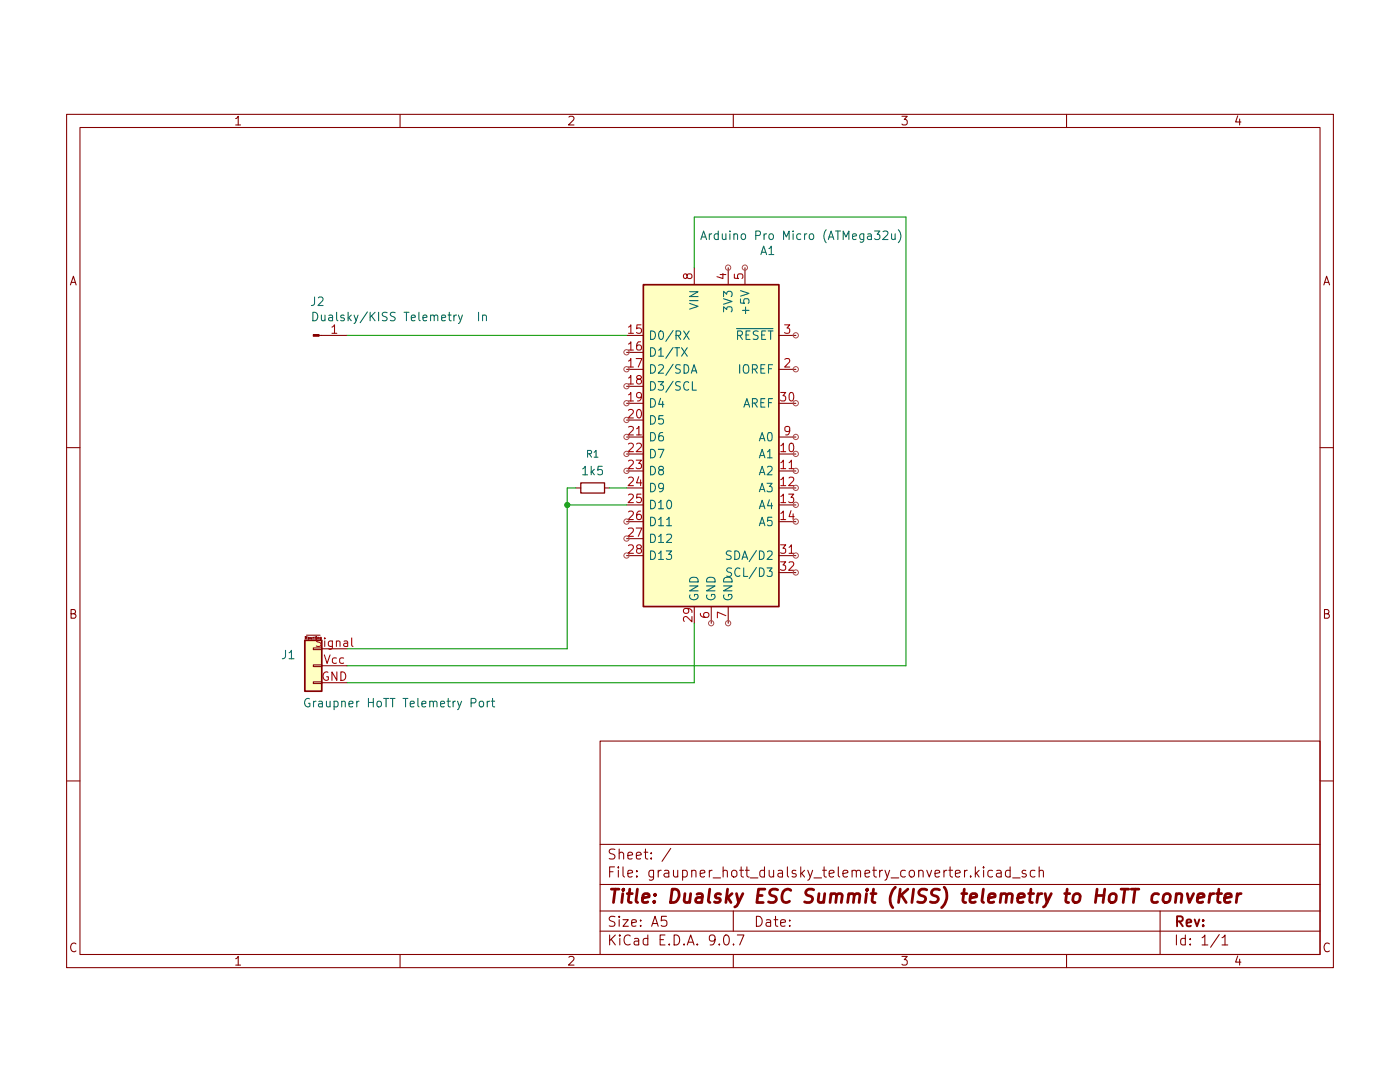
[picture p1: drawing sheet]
(kicad_sch
 (version 20250114)
 (generator "eeschema")
 (generator_version "9.0")
 (paper "A5")
 (title_block
  (title "Dualsky ESC Summit (KISS) telemetry to HoTT converter"))
 (lib_symbols
  (symbol "Connector:Conn_01x01_Pin"
   (pin_names
    (offset 1.016) (hide yes)) (exclude_from_sim no) (in_bom yes) (on_board yes)
   (property "Reference" "J" (at 0 2.54 0) (effects (font (size 1.27 1.27))))
   (property "Value" "Conn_01x01_Pin" (at 0 -2.54 0) (effects (font (size 1.27 1.27))))
   (property "Footprint" "" (at 0 0 0) (effects (font (size 1.27 1.27)) (hide yes)))
   (property "Datasheet" "~" (at 0 0 0) (effects (font (size 1.27 1.27)) (hide yes)))
   (property "Description" "Generic connector, single row, 01x01, script generated" (at 0 0 0) (effects (font (size 1.27 1.27)) (hide yes)))
   (property "ki_locked" "" (at 0 0 0) (effects (font (size 1.27 1.27))))
   (symbol "Conn_01x01_Pin_1_1"
    (rectangle (start 0.8636 0.127) (end 0 -0.127) (stroke (width 0.1524) (type default)) (fill (type outline)))
    (polyline (pts (xy 1.27 0) (xy 0.8636 0)) (stroke (width 0.1524) (type default)) (fill (type none)))
    (pin passive line (at 5.08 0 180) (length 3.81) (name "Pin_1" (effects (font (size 1.27 1.27)))) (number "1" (effects (font (size 1.27 1.27))))))
   (embedded_fonts no))
  (symbol "Connector_Generic_MountingPin:Conn_01x03_MountingPin"
   (pin_names
    (offset 1.016) (hide yes)) (exclude_from_sim no) (in_bom yes) (on_board yes)
   (property "Reference" "J1" (at 2.54 -1.6257 0) (effects (font (size 1.27 1.27)) (justify left)))
   (property "Value" "Graupner HoTT Telemetry Port" (at -27.432 5.588 0) (effects (font (size 1.27 1.27)) (justify left)))
   (property "Footprint" "" (at 0 0 0) (effects (font (size 1.27 1.27)) (hide yes)))
   (property "Datasheet" "~" (at 0 0 0) (effects (font (size 1.27 1.27)) (hide yes)))
   (property "Description" "Generic connectable mounting pin connector, single row, 01x03, script generated (kicad-library-utils/schlib/autogen/connector/)" (at 0 0 0) (effects (font (size 1.27 1.27)) (hide yes)))
   (symbol "Conn_01x03_MountingPin_1_1"
    (rectangle (start -1.27 3.81) (end 1.27 -3.81) (stroke (width 0.254) (type default)) (fill (type background)))
    (rectangle (start -1.27 2.667) (end 0 2.413) (stroke (width 0.1524) (type default)) (fill (type none)))
    (rectangle (start -1.27 0.127) (end 0 -0.127) (stroke (width 0.1524) (type default)) (fill (type none)))
    (rectangle (start -1.27 -2.413) (end 0 -2.667) (stroke (width 0.1524) (type default)) (fill (type none)))
    (polyline (pts (xy -1.016 -4.572) (xy 1.016 -4.572)) (stroke (width 0.1524) (type default)) (fill (type none)))
    (text "Mounting" (at 0 -4.191 0) (effects (font (size 0.381 0.381))))
    (pin passive line (at -5.08 2.54 0) (length 3.81) (name "Pin_1" (effects (font (size 1.27 1.27)))) (number "GND" (effects (font (size 1.27 1.27)))))
    (pin passive line (at -5.08 0 0) (length 3.81) (name "Pin_2" (effects (font (size 1.27 1.27)))) (number "Vcc" (effects (font (size 1.27 1.27)))))
    (pin passive line (at -5.08 -2.54 0) (length 3.81) (name "Pin_3" (effects (font (size 1.27 1.27)))) (number "Signal" (effects (font (size 1.27 1.27))))))
   (embedded_fonts no))
  (symbol "Device:R_Small"
   (pin_numbers (hide yes))
   (pin_names
    (offset 0.254) (hide yes)) (exclude_from_sim no) (in_bom yes) (on_board yes)
   (property "Reference" "R" (at 0 0 90) (effects (font (size 1.016 1.016))))
   (property "Value" "R_Small" (at 1.778 0 90) (effects (font (size 1.27 1.27))))
   (property "Footprint" "" (at 0 0 0) (effects (font (size 1.27 1.27)) (hide yes)))
   (property "Datasheet" "~" (at 0 0 0) (effects (font (size 1.27 1.27)) (hide yes)))
   (property "Description" "Resistor, small symbol" (at 0 0 0) (effects (font (size 1.27 1.27)) (hide yes)))
   (symbol "R_Small_0_1"
    (rectangle (start -0.762 1.778) (end 0.762 -1.778) (stroke (width 0.2032) (type default)) (fill (type none))))
   (symbol "R_Small_1_1"
    (pin passive line (at 0 2.54 270) (length 0.762) (name "~" (effects (font (size 1.27 1.27)))) (number "1" (effects (font (size 1.27 1.27)))))
    (pin passive line (at 0 -2.54 90) (length 0.762) (name "~" (effects (font (size 1.27 1.27)))) (number "2" (effects (font (size 1.27 1.27))))))
   (embedded_fonts no))
  (symbol "MCU_Module:Arduino_Leonardo" (exclude_from_sim no) (in_bom yes) (on_board yes)
   (property "Reference" "A" (at -10.16 23.495 0) (effects (font (size 1.27 1.27)) (justify left bottom)))
   (property "Value" "Arduino_Leonardo" (at 5.08 -26.67 0) (effects (font (size 1.27 1.27)) (justify left top)))
   (property "Footprint" "Module:Arduino_UNO_R3" (at 0 0 0) (effects (font (size 1.27 1.27)
    (italic yes)) (hide yes)))
   (property "Datasheet" "https://www.arduino.cc/en/Main/ArduinoBoardLeonardo" (at 0 0 0) (effects (font (size 1.27 1.27)) (hide yes)))
   (property "Description" "Arduino LEONARDO Microcontroller Module" (at 0 0 0) (effects (font (size 1.27 1.27)) (hide yes)))
   (symbol "Arduino_Leonardo_0_1"
    (rectangle (start -10.16 22.86) (end 10.16 -25.4) (stroke (width 0.254) (type default)) (fill (type background))))
   (symbol "Arduino_Leonardo_1_1"
    (pin bidirectional line (at -12.7 15.24 0) (length 2.54) (name "D0/RX" (effects (font (size 1.27 1.27)))) (number "15" (effects (font (size 1.27 1.27)))))
    (pin bidirectional line (at -12.7 12.7 0) (length 2.54) (name "D1/TX" (effects (font (size 1.27 1.27)))) (number "16" (effects (font (size 1.27 1.27)))))
    (pin bidirectional line (at -12.7 10.16 0) (length 2.54) (name "D2/SDA" (effects (font (size 1.27 1.27)))) (number "17" (effects (font (size 1.27 1.27)))))
    (pin bidirectional line (at -12.7 7.62 0) (length 2.54) (name "D3/SCL" (effects (font (size 1.27 1.27)))) (number "18" (effects (font (size 1.27 1.27)))))
    (pin bidirectional line (at -12.7 5.08 0) (length 2.54) (name "D4" (effects (font (size 1.27 1.27)))) (number "19" (effects (font (size 1.27 1.27)))))
    (pin bidirectional line (at -12.7 2.54 0) (length 2.54) (name "D5" (effects (font (size 1.27 1.27)))) (number "20" (effects (font (size 1.27 1.27)))))
    (pin bidirectional line (at -12.7 0 0) (length 2.54) (name "D6" (effects (font (size 1.27 1.27)))) (number "21" (effects (font (size 1.27 1.27)))))
    (pin bidirectional line (at -12.7 -2.54 0) (length 2.54) (name "D7" (effects (font (size 1.27 1.27)))) (number "22" (effects (font (size 1.27 1.27)))))
    (pin bidirectional line (at -12.7 -5.08 0) (length 2.54) (name "D8" (effects (font (size 1.27 1.27)))) (number "23" (effects (font (size 1.27 1.27)))))
    (pin bidirectional line (at -12.7 -7.62 0) (length 2.54) (name "D9" (effects (font (size 1.27 1.27)))) (number "24" (effects (font (size 1.27 1.27)))))
    (pin bidirectional line (at -12.7 -10.16 0) (length 2.54) (name "D10" (effects (font (size 1.27 1.27)))) (number "25" (effects (font (size 1.27 1.27)))))
    (pin bidirectional line (at -12.7 -12.7 0) (length 2.54) (name "D11" (effects (font (size 1.27 1.27)))) (number "26" (effects (font (size 1.27 1.27)))))
    (pin bidirectional line (at -12.7 -15.24 0) (length 2.54) (name "D12" (effects (font (size 1.27 1.27)))) (number "27" (effects (font (size 1.27 1.27)))))
    (pin bidirectional line (at -12.7 -17.78 0) (length 2.54) (name "D13" (effects (font (size 1.27 1.27)))) (number "28" (effects (font (size 1.27 1.27)))))
    (pin no_connect line (at -10.16 -20.32 0) (length 2.54) (hide yes) (name "NC" (effects (font (size 1.27 1.27)))) (number "1" (effects (font (size 1.27 1.27)))))
    (pin power_in line (at -2.54 25.4 270) (length 2.54) (name "VIN" (effects (font (size 1.27 1.27)))) (number "8" (effects (font (size 1.27 1.27)))))
    (pin power_in line (at -2.54 -27.94 90) (length 2.54) (name "GND" (effects (font (size 1.27 1.27)))) (number "29" (effects (font (size 1.27 1.27)))))
    (pin power_in line (at 0 -27.94 90) (length 2.54) (name "GND" (effects (font (size 1.27 1.27)))) (number "6" (effects (font (size 1.27 1.27)))))
    (pin power_out line (at 2.54 25.4 270) (length 2.54) (name "3V3" (effects (font (size 1.27 1.27)))) (number "4" (effects (font (size 1.27 1.27)))))
    (pin power_in line (at 2.54 -27.94 90) (length 2.54) (name "GND" (effects (font (size 1.27 1.27)))) (number "7" (effects (font (size 1.27 1.27)))))
    (pin power_out line (at 5.08 25.4 270) (length 2.54) (name "+5V" (effects (font (size 1.27 1.27)))) (number "5" (effects (font (size 1.27 1.27)))))
    (pin input line (at 12.7 15.24 180) (length 2.54) (name "~{RESET}" (effects (font (size 1.27 1.27)))) (number "3" (effects (font (size 1.27 1.27)))))
    (pin output line (at 12.7 10.16 180) (length 2.54) (name "IOREF" (effects (font (size 1.27 1.27)))) (number "2" (effects (font (size 1.27 1.27)))))
    (pin input line (at 12.7 5.08 180) (length 2.54) (name "AREF" (effects (font (size 1.27 1.27)))) (number "30" (effects (font (size 1.27 1.27)))))
    (pin bidirectional line (at 12.7 0 180) (length 2.54) (name "A0" (effects (font (size 1.27 1.27)))) (number "9" (effects (font (size 1.27 1.27)))))
    (pin bidirectional line (at 12.7 -2.54 180) (length 2.54) (name "A1" (effects (font (size 1.27 1.27)))) (number "10" (effects (font (size 1.27 1.27)))))
    (pin bidirectional line (at 12.7 -5.08 180) (length 2.54) (name "A2" (effects (font (size 1.27 1.27)))) (number "11" (effects (font (size 1.27 1.27)))))
    (pin bidirectional line (at 12.7 -7.62 180) (length 2.54) (name "A3" (effects (font (size 1.27 1.27)))) (number "12" (effects (font (size 1.27 1.27)))))
    (pin bidirectional line (at 12.7 -10.16 180) (length 2.54) (name "A4" (effects (font (size 1.27 1.27)))) (number "13" (effects (font (size 1.27 1.27)))))
    (pin bidirectional line (at 12.7 -12.7 180) (length 2.54) (name "A5" (effects (font (size 1.27 1.27)))) (number "14" (effects (font (size 1.27 1.27)))))
    (pin bidirectional line (at 12.7 -17.78 180) (length 2.54) (name "SDA/D2" (effects (font (size 1.27 1.27)))) (number "31" (effects (font (size 1.27 1.27)))))
    (pin bidirectional line (at 12.7 -20.32 180) (length 2.54) (name "SCL/D3" (effects (font (size 1.27 1.27)))) (number "32" (effects (font (size 1.27 1.27))))))
   (embedded_fonts no)))
 (junction
  (at 85.09 68.58)
  (diameter 0)
  (color 0 0 0 0))
 (wire
  (pts (xy 85.09 90.17) (xy 85.09 68.58))
  (stroke (width 0) (type default)))
 (wire
  (pts (xy 135.89 92.71) (xy 135.89 25.4))
  (stroke (width 0) (type default)))
 (wire
  (pts (xy 91.44 66.04) (xy 93.98 66.04))
  (stroke (width 0) (type default)))
 (wire
  (pts (xy 85.09 68.58) (xy 85.09 66.04))
  (stroke (width 0) (type default)))
 (wire
  (pts (xy 93.98 68.58) (xy 85.09 68.58))
  (stroke (width 0) (type default)))
 (wire
  (pts (xy 52.07 92.71) (xy 135.89 92.71))
  (stroke (width 0) (type default)))
 (wire
  (pts (xy 52.07 43.18) (xy 93.98 43.18))
  (stroke (width 0) (type default)))
 (wire
  (pts (xy 85.09 66.04) (xy 86.36 66.04))
  (stroke (width 0) (type default)))
 (wire
  (pts (xy 135.89 25.4) (xy 104.14 25.4))
  (stroke (width 0) (type default)))
 (wire
  (pts (xy 104.14 95.25) (xy 104.14 86.36))
  (stroke (width 0) (type default)))
 (wire
  (pts (xy 52.07 95.25) (xy 104.14 95.25))
  (stroke (width 0) (type default)))
 (wire
  (pts (xy 104.14 25.4) (xy 104.14 33.02))
  (stroke (width 0) (type default)))
 (wire
  (pts (xy 52.07 90.17) (xy 85.09 90.17))
  (stroke (width 0) (type default)))
 (symbol
  (lib_id "Device:R_Small")
  (at 88.9 66.04 90)
  (unit 1)
  (exclude_from_sim no)
  (in_bom yes)
  (on_board yes)
  (dnp no)
  (property "Reference" "R1" (at 88.9 60.96 90) (effects (font (size 1.016 1.016))))
  (property "Value" "1k5" (at 88.9 63.5 90) (effects (font (size 1.27 1.27))))
  (property "Footprint" "" (at 88.9 66.04 0) (effects (font (size 1.27 1.27)) (hide yes)))
  (property "Datasheet" "~" (at 88.9 66.04 0) (effects (font (size 1.27 1.27)) (hide yes)))
  (property "Description" "Resistor, small symbol" (at 88.9 66.04 0) (effects (font (size 1.27 1.27)) (hide yes)))
  (pin "1")
  (pin "2"))
 (symbol
  (lib_id "MCU_Module:Arduino_Leonardo")
  (at 106.68 58.42 0)
  (unit 1)
  (exclude_from_sim no)
  (in_bom yes)
  (on_board yes)
  (dnp no)
  (property "Reference" "A1" (at 113.9033 30.48 0) (effects (font (size 1.27 1.27)) (justify left)))
  (property "Value" "Arduino Pro Micro (ATMega32u)" (at 104.902 28.194 0) (effects (font (size 1.27 1.27)) (justify left)))
  (property "Footprint" "Module:Arduino_UNO_R3" (at 106.68 58.42 0) (effects (font (size 1.27 1.27)
    (italic yes)) (hide yes)))
  (property "Datasheet" "https://www.arduino.cc/en/Main/ArduinoBoardLeonardo" (at 106.68 58.42 0) (effects (font (size 1.27 1.27)) (hide yes)))
  (property "Description" "Arduino LEONARDO Microcontroller Module" (at 106.68 58.42 0) (effects (font (size 1.27 1.27)) (hide yes)))
  (pin "16")
  (pin "23")
  (pin "1")
  (pin "19")
  (pin "18")
  (pin "20")
  (pin "15")
  (pin "17")
  (pin "21")
  (pin "22")
  (pin "25")
  (pin "26")
  (pin "24")
  (pin "27")
  (pin "28")
  (pin "3")
  (pin "13")
  (pin "8")
  (pin "29")
  (pin "6")
  (pin "11")
  (pin "2")
  (pin "5")
  (pin "14")
  (pin "31")
  (pin "32")
  (pin "30")
  (pin "9")
  (pin "10")
  (pin "4")
  (pin "12")
  (pin "7"))
 (symbol
  (lib_id "Connector:Conn_01x01_Pin")
  (at 46.99 43.18 0)
  (unit 1)
  (exclude_from_sim no)
  (in_bom yes)
  (on_board yes)
  (dnp no)
  (property "Reference" "J2" (at 47.625 38.1 0) (effects (font (size 1.27 1.27))))
  (property "Value" "Dualsky/KISS Telemetry  In" (at 59.944 40.386 0) (effects (font (size 1.27 1.27))))
  (property "Footprint" "" (at 46.99 43.18 0) (effects (font (size 1.27 1.27)) (hide yes)))
  (property "Datasheet" "~" (at 46.99 43.18 0) (effects (font (size 1.27 1.27)) (hide yes)))
  (property "Description" "Generic connector, single row, 01x01, script generated" (at 46.99 43.18 0) (effects (font (size 1.27 1.27)) (hide yes)))
  (pin "1"))
 (symbol
  (lib_id "Connector_Generic_MountingPin:Conn_01x03_MountingPin")
  (at 46.99 92.71 180)
  (unit 1)
  (exclude_from_sim no)
  (in_bom yes)
  (on_board yes)
  (dnp no)
  (property "Reference" "J1" (at 44.45 91.0843 0) (effects (font (size 1.27 1.27)) (justify left)))
  (property "Value" "Graupner HoTT Telemetry Port" (at 74.422 98.298 0) (effects (font (size 1.27 1.27)) (justify left)))
  (property "Footprint" "" (at 46.99 92.71 0) (effects (font (size 1.27 1.27)) (hide yes)))
  (property "Datasheet" "~" (at 46.99 92.71 0) (effects (font (size 1.27 1.27)) (hide yes)))
  (property "Description" "Generic connectable mounting pin connector, single row, 01x03, script generated (kicad-library-utils/schlib/autogen/connector/)" (at 46.99 92.71 0) (effects (font (size 1.27 1.27)) (hide yes)))
  (pin "Vcc")
  (pin "Signal")
  (pin "GND"))
 (sheet_instances
  (path ""
   (page "1")))
 (embedded_fonts no))
